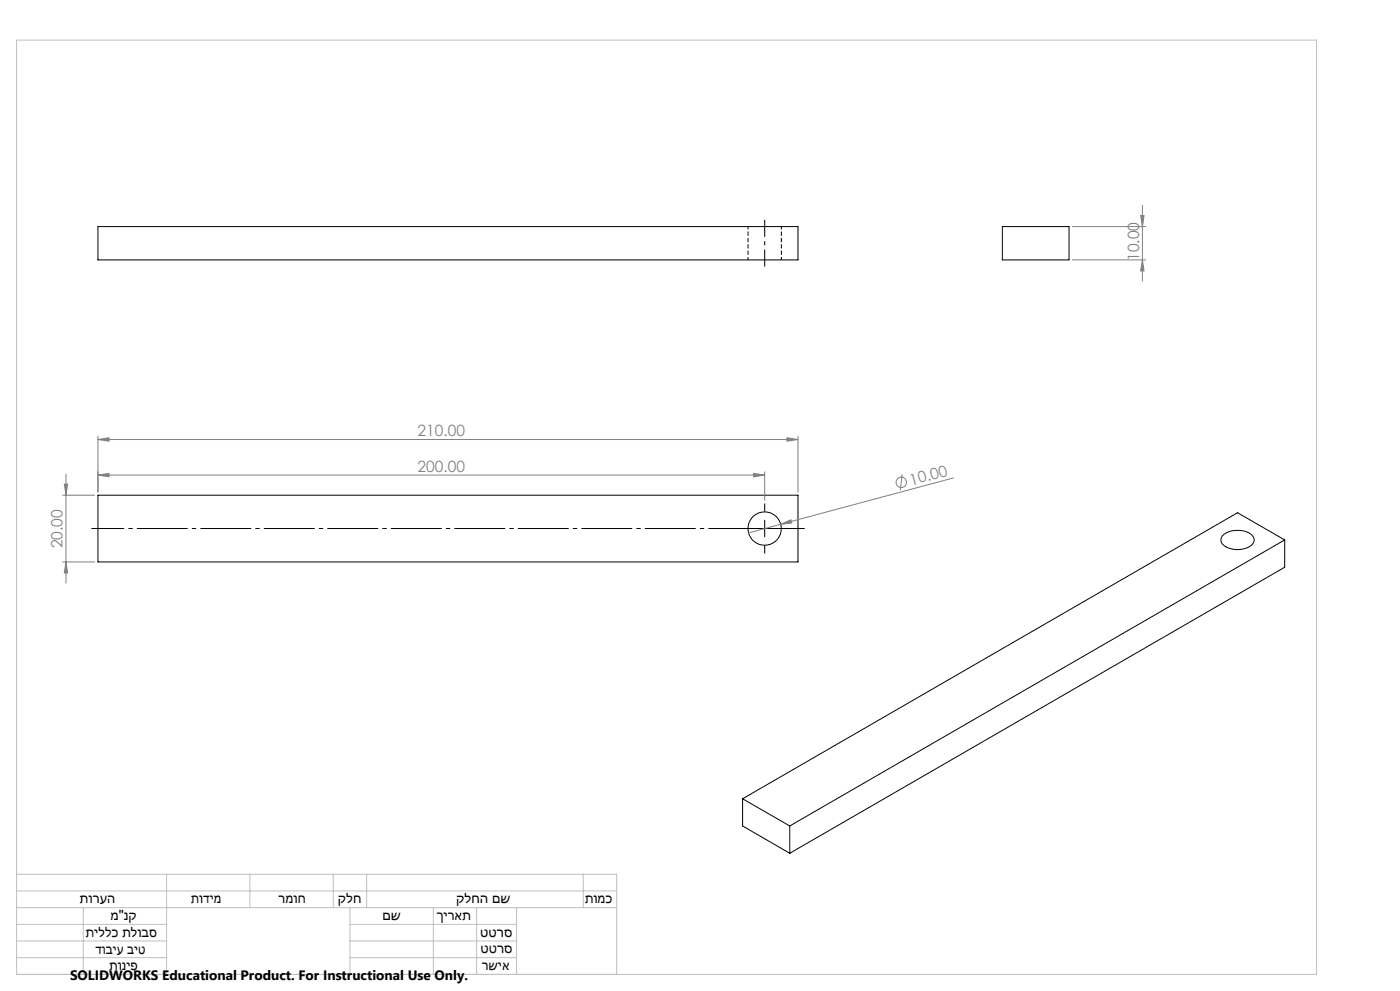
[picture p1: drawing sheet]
<svg xmlns="http://www.w3.org/2000/svg" width="420mm" height="297mm" viewBox="0 0 420 297" stroke-linecap="round" stroke-linejoin="round" font-family="sans-serif">
<path d="M224.4 67.9v10M234.4 77.9v-10" fill="none" stroke="#000" stroke-width=".3" stroke-dasharray="1.3 .6" stroke-dashoffset=".4" stroke-linecap="butt"/>
<g fill="none" stroke="#000" stroke-width=".3">
<path d="M29.4 67.9h210v10h-210zM300.7 67.9h20v10h-20zM29.4 148.4h210v20h-210zM226.9 158.4h5M229.4 155.9v5M367.2 160.2a7.2 7.2 0 0 1 8.6 .4 2.04 2.04 0 0 1-1 3.3 7.3 7.3 0 0 1-8.1-.8 1.97 1.97 0 0 1 .5-2.9zM385.4 161.8l-148.5 85.7M385.4 161.8v8.2l-148.5 85.7M385.4 161.8l-14.1-8.1-148.5 85.7M222.8 239.4v8.1l14.1 8.2M222.8 239.4l14.1 8.1M236.9 247.5v8.2"/>
<circle cx="229.4" cy="158.4" r="5"/>
</g>
<g fill="none" stroke="#808080" stroke-width=".3">
<path d="M321.7 67.9h22M321.7 77.9h22M342.2 64.6h1l-.5 3.3zM342.7 61.6v22.6M342.7 77.9l.5 3.3h-1zM29.4 131.7l3.3-.5v1zM29.4 130.7v16.7M29.4 131.7h210M236.1 131.2l3.3 .5-3.3 .5zM239.4 130.7v16.7M18.8 148.4h9.6M19.3 145.1h1l-.5 3.3z"/>
<path d="M19.8 142.1v32.7M29.4 142.4l3.3-.5v1zM29.4 142.4h200M226.1 141.9l3.3 .5-3.3 .5zM229.4 141.4v8.5M234.2 157.1l3.1-1.3 .3 .9zM270.7 142.2l-.6 4.7M286.1 143.2l-61.5 16.5M18.8 168.4h9.6M19.8 168.4l.5 3.3h-1z"/>
<circle cx="270.4" cy="144.5" r="1.56"/>
</g>
<path d="M229.4 79.9v-14" fill="none" stroke="#000" stroke-width=".3" stroke-dasharray="15.2 1.3 1.3 1.3" stroke-dashoffset="10.1" stroke-linecap="butt"/>
<path d="M27.4 158.4h214" fill="none" stroke="#000" stroke-width=".3" stroke-dasharray="15.2 1.3 1.3 1.3" stroke-dashoffset="5.4" stroke-linecap="butt"/>
<path d="M224.4 158.4h-2.5M229.4 153.4v-2.5M234.4 158.4h2.5M229.4 163.4v2.5" fill="none" stroke="#000" stroke-width=".3" stroke-dasharray="15.2 1.3 1.3 1.3" stroke-linecap="butt"/>
<g fill="none" stroke="#c0c0c0" stroke-width=".3">
<path d="M5 12h390v280h-390zM5 262h180v30M5 277h45M5 272h180M5 267h180M25 272v20M50 262v30M75 262v10M100 262v10M105 277h50M105 272v20M110 262v10"/>
<path d="M130 272v20M143 272v20M155 272v20M175 262v10M5 282h45M5 287h45M105 282h50M105 287h50"/>
</g>
<g fill="#808080">
<path d="M234.2 157.1l3.1-1.3 .3 .9z"/>
<path d="M236.1 131.2l3.3 .5-3.3 .5zM29.4 131.7l3.3-.5v1z"/>
<path d="M19.3 145.1h1l-.5 3.3zM19.8 168.4l.5 3.3h-1z"/>
<path d="M342.2 64.6h1l-.5 3.3zM342.7 77.9l.5 3.3h-1z"/>
<path d="M29.4 142.4l3.3-.5v1zM226.1 141.9l3.3 .5-3.3 .5z"/>
</g>
<g font-size="4.7" fill="#808080">
<text x="341.7" y="78.2" transform="rotate(-90 341.7 78.2)">10.00</text>
<text x="125.3" y="130.7">210.00</text>
<text x="125.3" y="141.4">200.00</text>
<text x="273.3" y="145.5" transform="rotate(-15 273.3 145.5)">10.00</text>
<text x="18.8" y="164.4" transform="rotate(-90 18.8 164.4)">20.00</text>
</g>
<g font-size="4.2">
<text x="24" y="270.7">תורעה</text>
<text x="33.1" y="275.7">מ&quot;נק</text>
<text x="57.3" y="270.7">תודימ</text>
<text x="83.6" y="270.6">רמוח</text>
<text x="101.4" y="270.7">קלח</text>
<text x="114.7" y="275.8">םש</text>
<text x="131" y="275.8">ךיראת</text>
<text x="136.9" y="270.7">קלחה םש</text>
<text x="175.5" y="270.6">תומכ</text>
<text x="25.7" y="280.9">תיללכ תלובס</text>
<text x="144.1" y="280.7">טטרס</text>
<text x="28.7" y="285.8">דוביע ביט</text>
<text x="144.1" y="285.5">טטרס</text>
<text x="32.8" y="290.6">תוניפ</text>
<text x="144.6" y="290.7">רשיא</text>
</g>
<text font-size="4.1" x="21" y="293.7">SOLIDWORKS Educational Product. For Instructional Use Only.</text>
</svg>
